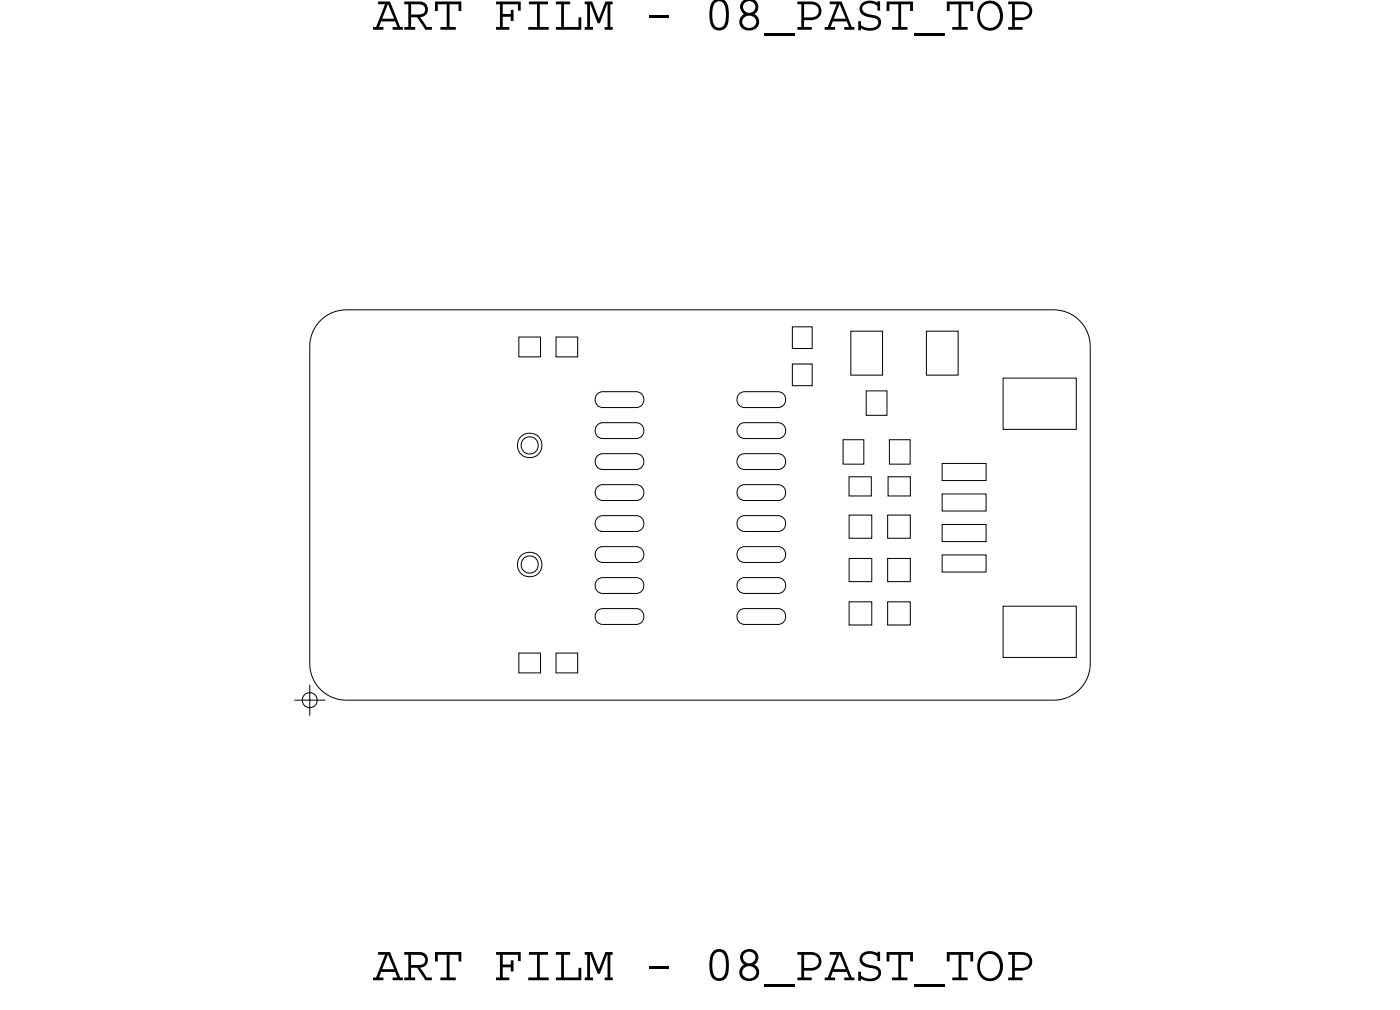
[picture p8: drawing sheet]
<svg xmlns="http://www.w3.org/2000/svg" width="57mm" height="41mm" viewBox="0 0 57 41" stroke-linecap="round" stroke-linejoin="round" font-family="sans-serif">
<!-- layer: Board Outline -->
<path d="M12.7 14.2v13zM14.2 12.7h29zM14.2 12.7a1.5 1.5 0 0 0-1.5 1.5M43.2 12.7a1.5 1.5 0 0 1 1.5 1.5M44.7 14.2v13zM12.7 27.2a1.5 1.5 0 0 0 1.5 1.5M14.2 28.7h29zM44.7 27.2a1.5 1.5 0 0 1-1.5 1.5" fill="none" stroke="#000" stroke-width=".04"/>
<!-- layer: Nets -->
<g fill="none" stroke="#000" stroke-width=".04">
<path d="M21.3 13.8h.9v.8h-.9zM21.5 18l.2-.1 .3 .1 .1 .3-.1 .2-.3 .1-.2-.1-.1-.2zM22.8 13.8h.9v.8h-.9zM24.5 17.4l.2-.1h1.4l.2 .1 .1 .3-.1 .2-.2 .1h-1.4l-.2-.1-.1-.2zM24.5 18.7l.2-.1h1.4l.2 .1 .1 .2-.1 .2-.2 .1h-1.4l-.2-.1-.1-.2zM24.5 20l.2-.1h1.4l.2 .1 .1 .2-.1 .2-.2 .1h-1.4l-.2-.1-.1-.2zM24.5 16.2l.2-.1h1.4l.2 .1 .1 .2-.1 .2-.2 .1h-1.4l-.2-.1-.1-.2zM30.3 16.2l.2-.1h1.4l.2 .1 .1 .2-.1 .2-.2 .1h-1.4l-.2-.1-.1-.2zM30.3 17.4l.2-.1h1.4l.2 .1 .1 .3-.1 .2-.2 .1h-1.4l-.2-.1-.1-.2zM30.3 18.7l.2-.1h1.4l.2 .1 .1 .2-.1 .2-.2 .1h-1.4l-.2-.1-.1-.2zM30.3 20l.2-.1h1.4l.2 .1 .1 .2-.1 .2-.2 .1h-1.4l-.2-.1-.1-.2zM32.5 14.9h.8v.9h-.8z"/>
<path d="M32.5 13.4h.8v.9h-.8zM34.6 18h.8v1h-.8zM34.8 19.5h.9v.8h-.9zM34.9 13.6h1.3v1.8h-1.3zM35.5 16h.9v1h-.9zM36.4 19.5h.9v.8h-.9zM36.5 18h.8v1h-.8zM38 13.6h1.3v1.8h-1.3zM38.6 19h1.8v.7h-1.8zM41.1 15.5h3v2.1h-3zM21.3 26.8h.9v.8h-.9zM21.5 22.9l.2-.1 .3 .1 .1 .2-.1 .3-.3 .1-.2-.1-.1-.3z"/>
<path d="M22.8 26.8h.9v.8h-.9zM24.5 22.5l.2-.1h1.4l.2 .1 .1 .2-.1 .3-.2 .1h-1.4l-.2-.1-.1-.3zM24.5 21.2l.2-.1h1.4l.2 .1 .1 .3-.1 .2-.2 .1h-1.4l-.2-.1-.1-.2zM24.5 23.8l.2-.1h1.4l.2 .1 .1 .2-.1 .2-.2 .1h-1.4l-.2-.1-.1-.2zM24.5 25l.2-.1h1.4l.2 .1 .1 .3-.1 .2-.2 .1h-1.4l-.2-.1-.1-.2zM30.3 21.2l.2-.1h1.4l.2 .1 .1 .3-.1 .2-.2 .1h-1.4l-.2-.1-.1-.2zM30.3 22.5l.2-.1h1.4l.2 .1 .1 .2-.1 .3-.2 .1h-1.4l-.2-.1-.1-.3zM30.3 23.8l.2-.1h1.4l.2 .1 .1 .2-.1 .2-.2 .1h-1.4l-.2-.1-.1-.2zM30.3 25l.2-.1h1.4l.2 .1 .1 .3-.1 .2-.2 .1h-1.4l-.2-.1-.1-.2zM34.8 24.7h.9v.9h-.9zM34.8 22.9h.9v.9h-.9zM34.8 21.1h.9v1h-.9z"/>
<path d="M36.4 24.7h.9v.9h-.9zM36.4 22.9h.9v.9h-.9zM36.4 21.1h.9v1h-.9zM38.6 21.5h1.8v.7h-1.8zM38.6 20.2h1.8v.7h-1.8zM38.6 22.7h1.8v.7h-1.8zM41.1 24.8h3v2.1h-3z"/>
<circle cx="21.7" cy="18.3" r=".5"/>
<circle cx="21.7" cy="23.1" r=".5"/>
</g>
<!-- layer: Drawing Origin -->
<path d="M12.1 28.7h1.2M12.5 28.5l.2-.1 .2 .1 .1 .2-.1 .2-.2 .1-.2-.1-.1-.2zM12.7 28.1v1.2" fill="none" stroke="#000" stroke-width=".04"/>
<g font-size="2.1">
<text x="15.3" y="1.2">ART FILM - 08_PAST_TOP</text>
<text x="15.3" y="40.2">ART FILM - 08_PAST_TOP</text>
</g>
</svg>
